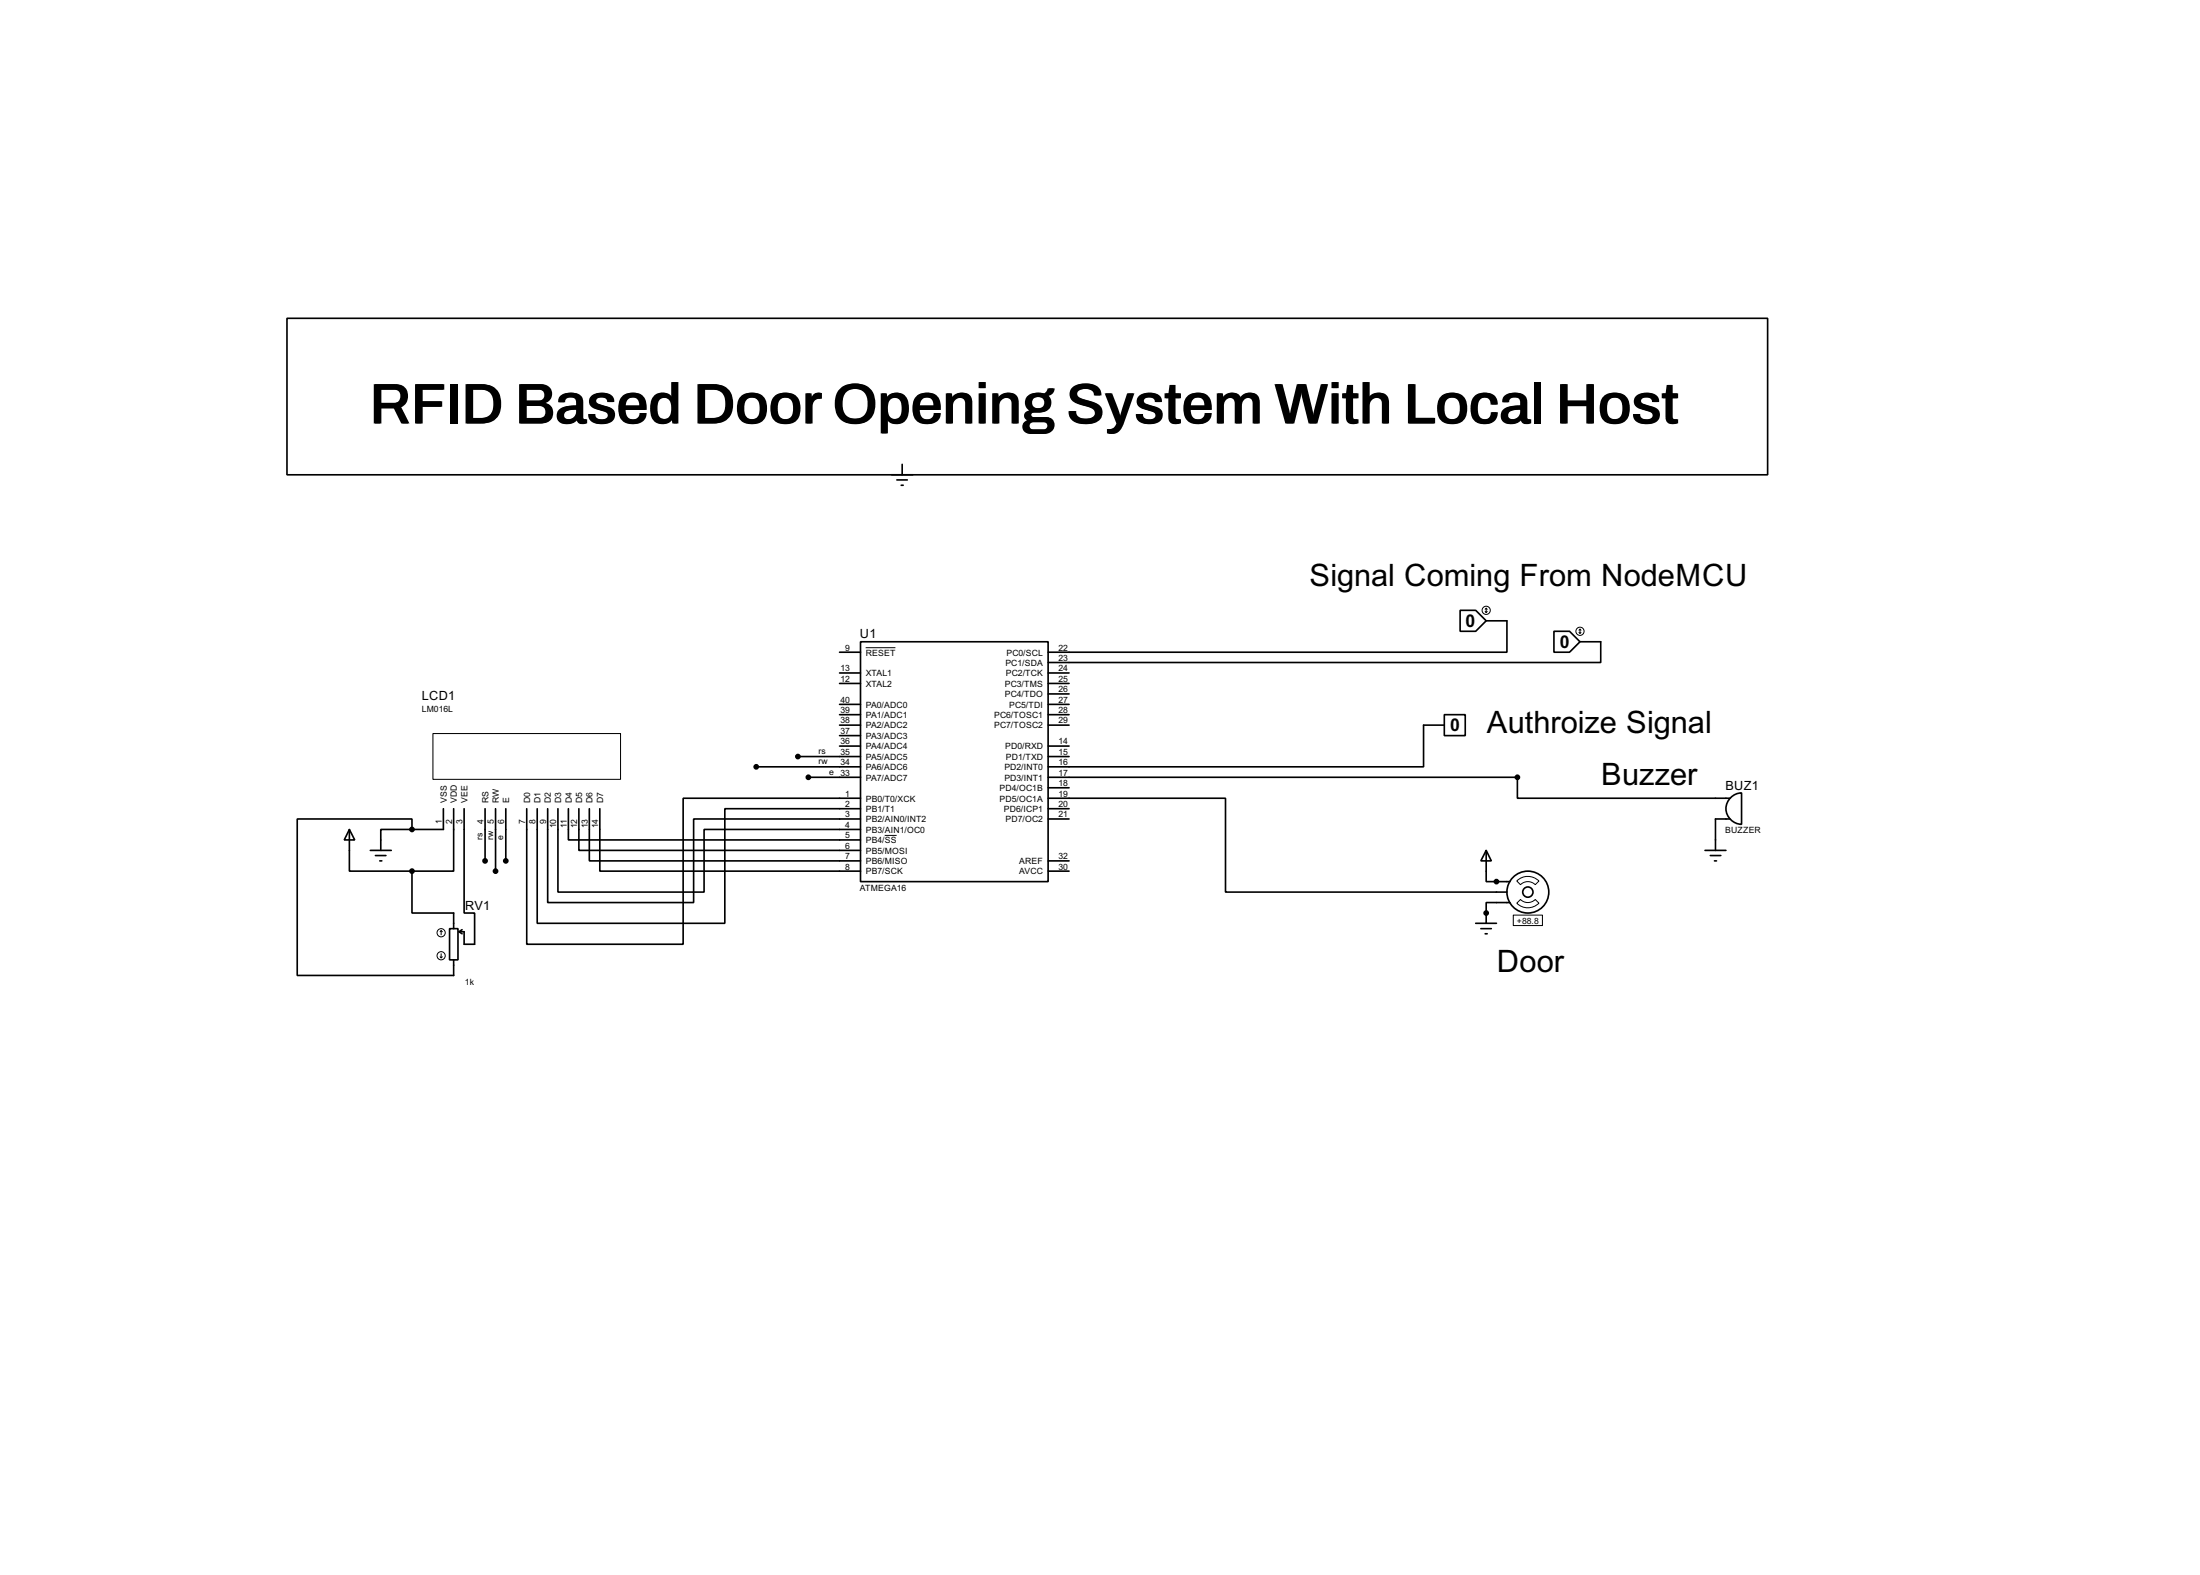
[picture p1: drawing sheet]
<svg xmlns="http://www.w3.org/2000/svg" width="536mm" height="383mm" viewBox="0 0 536 383" stroke-linecap="round" stroke-linejoin="round" font-family="sans-serif">
<g fill="none" stroke="#000" stroke-width=".4">
<path d="M69.9 77.5h360.7v38.1h-360.7zM217.2 115.6h5.1M218.5 116.9h2.5M219.5 118.2h.5M219.8 113.1v2.5M204.5 158.8h5.1M209.6 156.3h45.7v58.4h-45.7zM355.7 148.6h3.8l2.5 2.6-2.5 2.5h-3.8zM362 151.2h5.1v7.6h-111.8M378.5 153.7h3.8l2.6 2.6-2.6 2.5h-3.8zM384.9 156.3h5v5h-134.6M204.5 166.4h5.1"/>
<path d="M204.5 163.9h5.1M204.5 171.5h5.1M204.5 174h5.1M204.5 176.6h5.1M204.5 179.1h5.1M255.3 166.4h5.1M255.3 163.9h5.1M255.3 169h5.1M255.3 171.5h5.1M255.3 174h5.1M255.3 176.6h5.1M351.8 174h5.1v5.1h-5.1z"/>
<path d="M351.8 176.6h-5v10.1h-91.5M108 196.9v5.1h-7.6M110.5 196.9v15.2h-10.1M113.1 196.9v25.4h2.5v7.6h-2.5v-3h-1.3M118.2 196.9v12.7M120.7 196.9v15.2M123.2 196.9v12.7M130.9 196.9v27.9h45.7v-27.9h33M133.4 196.9v22.9h35.6v-20.4h40.6M135.9 196.9v20.3h35.6v-15.2h38.1M138.5 196.9v7.6h71.1M141 196.9v10.2h68.6"/>
<path d="M143.6 196.9v12.7h66M146.1 196.9v15.2h63.5M184.2 186.7h25.4M194.4 184.2h15.2M196.9 189.3h12.7M204.5 181.7h5.1M209.6 194.4h-43.2v35.5h-38.1v-33M255.3 194.4h43.2v22.8h68.6M255.3 189.3h114.3v5.1h51.8M255.3 184.2h5.1M255.3 196.9h5.1M255.3 199.4h5.1"/>
<path d="M255.3 181.7h5.1M255.3 191.8h5.1M421.4 199.4h-3.5v7.7M421.6 194.2a3.8 3.8 0 0 1 2.6-1.1v7.6a3.8 3.8 0 0 1-3.5-2.4 3.8 3.8 0 0 1 .9-4.1zM85.1 202l1.3 2.5h-2.5zM85.1 202v10.1h15.3M90.2 207.1h5.1M91.5 208.3h2.5M92.5 209.6h.5M100.4 212.1v10.2h10.1v3.8M100.4 202h-7.6v5.1M100.4 202v-2.6h-28v38.1h38.1v-3.8"/>
<path d="M255.3 209.6h5.1M255.3 212.1h5.1M362 207.1l1.3 2.5h-2.6zM362 207.1v7.6h5.8M367.8 219.8h-5.8v5M415.3 207.1h5.1M416.6 208.3h2.6M417.6 209.6h.5M109.5 226.1h2.1v7.6h-2.1zM111.8 226.9l.8 .5M112.6 226.4l-.8 .5M359.5 224.8h5"/>
<path d="M360.7 226.1h2.6M361.8 227.4h.5"/>
<circle cx="372.1" cy="217.2" r="5.1"/>
<circle cx="372.1" cy="217.2" r="1.25"/>
</g>
<g fill="#000">
<circle cx="364.5" cy="214.7" r=".2"/>
<circle cx="362" cy="222.3" r=".2"/>
</g>
<g fill="none" stroke="#000" stroke-width=".24">
<path d="M210.9 157.7h7.2M361.8 148.9l.2 .3M362 148.1v1.1M362 148.1l-.2 .3M362 148.1l.3 .3M362.3 148.9l-.3 .3M384.6 154l.3 .2M384.9 153.2v1M384.9 153.2l-.3 .3M384.9 153.2l.2 .3M385.1 154l-.2 .2M215.5 203.4h2.9"/>
<path d="M369.5 219.9l.9-.9a2.54 2.54 0 0 0 3.6 0l.9 .9a3.8 3.8 0 0 1-5.4 0zM369.5 214.5a3.8 3.8 0 0 1 5.4 0l-.9 .9a2.54 2.54 0 0 0-3.6 0zM107.2 233l.3 .2M107.5 226.6l-.3 .3M107.5 226.6l.3 .3M107.5 226.6v1M107.5 232.2v1M107.8 233l-.3 .2M368.6 222.8h7.1v2.6h-7.1z"/>
<circle cx="362" cy="148.6" r="1"/>
<circle cx="384.8" cy="153.7" r="1"/>
<circle cx="107.4" cy="227.1" r="1"/>
<circle cx="107.4" cy="232.7" r="1"/>
</g>
<path d="M105.5 178.6h45.7v11.2h-45.7z" fill="none" stroke="#000" stroke-width=".25"/>
<g fill="#000" stroke="#000" stroke-width=".4">
<circle cx="184.2" cy="186.7" r=".5"/>
<circle cx="194.3" cy="184.2" r=".5"/>
<circle cx="196.9" cy="189.3" r=".5"/>
<circle cx="369.6" cy="189.3" r=".5"/>
<circle cx="100.3" cy="212.1" r=".5"/>
<circle cx="100.3" cy="202" r=".5"/>
<circle cx="118.1" cy="209.6" r=".5"/>
<circle cx="120.7" cy="212.1" r=".5"/>
<circle cx="123.2" cy="209.6" r=".5"/>
<circle cx="364.5" cy="214.7" r=".5"/>
<circle cx="362" cy="222.3" r=".5"/>
</g>
<text font-size="21.1" x="89.9" y="103.1">RFIDBasedDoorOpeningSystemWithLocalHost</text>
<g font-size="8.4">
<text x="318.9" y="142.8">Signal Coming From NodeMCU</text>
<text x="362.1" y="178.4">Authroize Signal</text>
<text x="390" y="191.1">Buzzer</text>
<text x="364.6" y="236.8">Door</text>
</g>
<g font-size="4.8">
<text x="357" y="152.7">0</text>
<text x="379.9" y="157.8">0</text>
<text x="353.2" y="178.1">0</text>
</g>
<g font-size="3.5">
<text x="209.5" y="155.5">U1</text>
<text x="102.8" y="170.4">LCD1</text>
<text x="420.3" y="192.3">BUZ1</text>
<text x="113.3" y="221.5">RV1</text>
</g>
<g font-size="2.4">
<text x="205.9" y="158.4">9</text>
<text x="210.9" y="159.6">RESET</text>
<text x="245.1" y="159.6">PC0/SCL</text>
<text x="257.9" y="158.4">22</text>
<text x="257.9" y="160.9">23</text>
<text x="204.8" y="166">12</text>
<text x="204.8" y="163.5">13</text>
<text x="210.9" y="167.2">XTAL2</text>
<text x="210.9" y="164.7">XTAL1</text>
<text x="244.7" y="167.2">PC3/TMS</text>
<text x="244.9" y="162.1">PC1/SDA</text>
<text x="245" y="164.7">PC2/TCK</text>
<text x="257.9" y="163.5">24</text>
<text x="257.9" y="166">25</text>
<text x="102.7" y="173.3">LM016L</text>
<text x="204.8" y="173.6">39</text>
<text x="204.8" y="171.1">40</text>
<text x="210.9" y="172.3">PA0/ADC0</text>
<text x="244.7" y="169.8">PC4/TDO</text>
<text x="245.8" y="172.3">PC5/TDI</text>
<text x="257.9" y="168.6">26</text>
<text x="257.9" y="171.1">27</text>
<text x="257.9" y="173.6">28</text>
<text x="204.8" y="178.7">37</text>
<text x="204.8" y="176.2">38</text>
<text x="210.9" y="179.9">PA3/ADC3</text>
<text x="210.9" y="177.4">PA2/ADC2</text>
<text x="210.9" y="174.8">PA1/ADC1</text>
<text x="242.1" y="174.8">PC6/TOSC1</text>
<text x="242.1" y="177.4">PC7/TOSC2</text>
<text x="257.9" y="176.2">29</text>
<text x="199.4" y="183.6">rs</text>
<text x="204.8" y="183.8">35</text>
<text x="204.8" y="181.3">36</text>
<text x="210.9" y="185">PA5/ADC5</text>
<text x="210.9" y="182.5">PA4/ADC4</text>
<text x="244.8" y="182.5">PD0/RXD</text>
<text x="245" y="185">PD1/TXD</text>
<text x="257.9" y="181.3">14</text>
<text x="257.9" y="183.8">15</text>
<text x="199.4" y="186.1">rw</text>
<text x="202" y="188.7">e 33</text>
<text x="204.8" y="186.3">34</text>
<text x="210.9" y="190.1">PA7/ADC7</text>
<text x="210.9" y="187.5">PA6/ADC6</text>
<text x="244.6" y="187.5">PD2/INT0</text>
<text x="244.6" y="190.1">PD3/INT1</text>
<text x="257.9" y="186.3">16</text>
<text x="257.9" y="188.9">17</text>
<text x="257.9" y="191.4">18</text>
<text x="108.8" y="195.6" transform="rotate(-90 108.8 195.6)">VSS</text>
<text x="111.3" y="195.6" transform="rotate(-90 111.3 195.6)">VDD</text>
<text x="113.9" y="195.6" transform="rotate(-90 113.9 195.6)">VEE</text>
<text x="119" y="195.6" transform="rotate(-90 119 195.6)">RS</text>
<text x="121.5" y="195.6" transform="rotate(-90 121.5 195.6)">RW</text>
<text x="124" y="195.6" transform="rotate(-90 124 195.6)">E</text>
<text x="129.1" y="195.6" transform="rotate(-90 129.1 195.6)">D0</text>
<text x="131.7" y="195.6" transform="rotate(-90 131.7 195.6)">D1</text>
<text x="134.2" y="195.6" transform="rotate(-90 134.2 195.6)">D2</text>
<text x="136.7" y="195.6" transform="rotate(-90 136.7 195.6)">D3</text>
<text x="139.3" y="195.6" transform="rotate(-90 139.3 195.6)">D4</text>
<text x="141.8" y="195.6" transform="rotate(-90 141.8 195.6)">D5</text>
<text x="144.4" y="195.6" transform="rotate(-90 144.4 195.6)">D6</text>
<text x="146.9" y="195.6" transform="rotate(-90 146.9 195.6)">D7</text>
<text x="205.9" y="194">1</text>
<text x="205.9" y="196.5">2</text>
<text x="210.9" y="195.2">PB0/T0/XCK</text>
<text x="210.9" y="197.7">PB1/T1</text>
<text x="243.5" y="192.6">PD4/OC1B</text>
<text x="243.5" y="195.2">PD5/OC1A</text>
<text x="244.5" y="197.7">PD6/ICP1</text>
<text x="257.9" y="194">19</text>
<text x="257.9" y="196.5">20</text>
<text x="107.6" y="200.5" transform="rotate(-90 107.6 200.5)">1</text>
<text x="110.1" y="200.5" transform="rotate(-90 110.1 200.5)">2</text>
<text x="112.7" y="200.6" transform="rotate(-90 112.7 200.6)">3</text>
<text x="117.8" y="200.6" transform="rotate(-90 117.8 200.6)">4</text>
<text x="120.3" y="200.5" transform="rotate(-90 120.3 200.5)">5</text>
<text x="122.8" y="200.5" transform="rotate(-90 122.8 200.5)">6</text>
<text x="127.9" y="200.6" transform="rotate(-90 127.9 200.6)">7</text>
<text x="130.5" y="200.6" transform="rotate(-90 130.5 200.6)">8</text>
<text x="133" y="200.5" transform="rotate(-90 133 200.5)">9</text>
<text x="135.5" y="201.7" transform="rotate(-90 135.5 201.7)">10</text>
<text x="138.1" y="201.6" transform="rotate(-90 138.1 201.6)">11</text>
<text x="140.6" y="201.7" transform="rotate(-90 140.6 201.7)">12</text>
<text x="143.2" y="201.7" transform="rotate(-90 143.2 201.7)">13</text>
<text x="145.7" y="201.7" transform="rotate(-90 145.7 201.7)">14</text>
<text x="205.9" y="199">3</text>
<text x="205.9" y="201.6">4</text>
<text x="210.9" y="200.2">PB2/AIN0/INT2</text>
<text x="210.9" y="202.8">PB3/AIN1/OC0</text>
<text x="244.9" y="200.2">PD7/OC2</text>
<text x="257.9" y="199">21</text>
<text x="420.2" y="202.9">BUZZER</text>
<text x="117.5" y="204.5" transform="rotate(-90 117.5 204.5)">rs</text>
<text x="120.1" y="204.5" transform="rotate(-90 120.1 204.5)">rw</text>
<text x="122.6" y="204.5" transform="rotate(-90 122.6 204.5)">e</text>
<text x="205.9" y="204.1">5</text>
<text x="205.9" y="206.7">6</text>
<text x="205.9" y="209.2">7</text>
<text x="210.9" y="205.3">PB4/SS</text>
<text x="210.9" y="207.9">PB5/MOSI</text>
<text x="257.9" y="209.2">32</text>
<text x="205.9" y="211.7">8</text>
<text x="210.9" y="210.4">PB6/MISO</text>
<text x="210.9" y="212.9">PB7/SCK</text>
<text x="248.2" y="212.9">AVCC</text>
<text x="248.3" y="210.4">AREF</text>
<text x="257.9" y="211.7">30</text>
<text x="209.4" y="216.9">ATMEGA16</text>
<text x="369.5" y="224.9">+88.8</text>
<text x="113.3" y="239.7">1k</text>
</g>
</svg>
